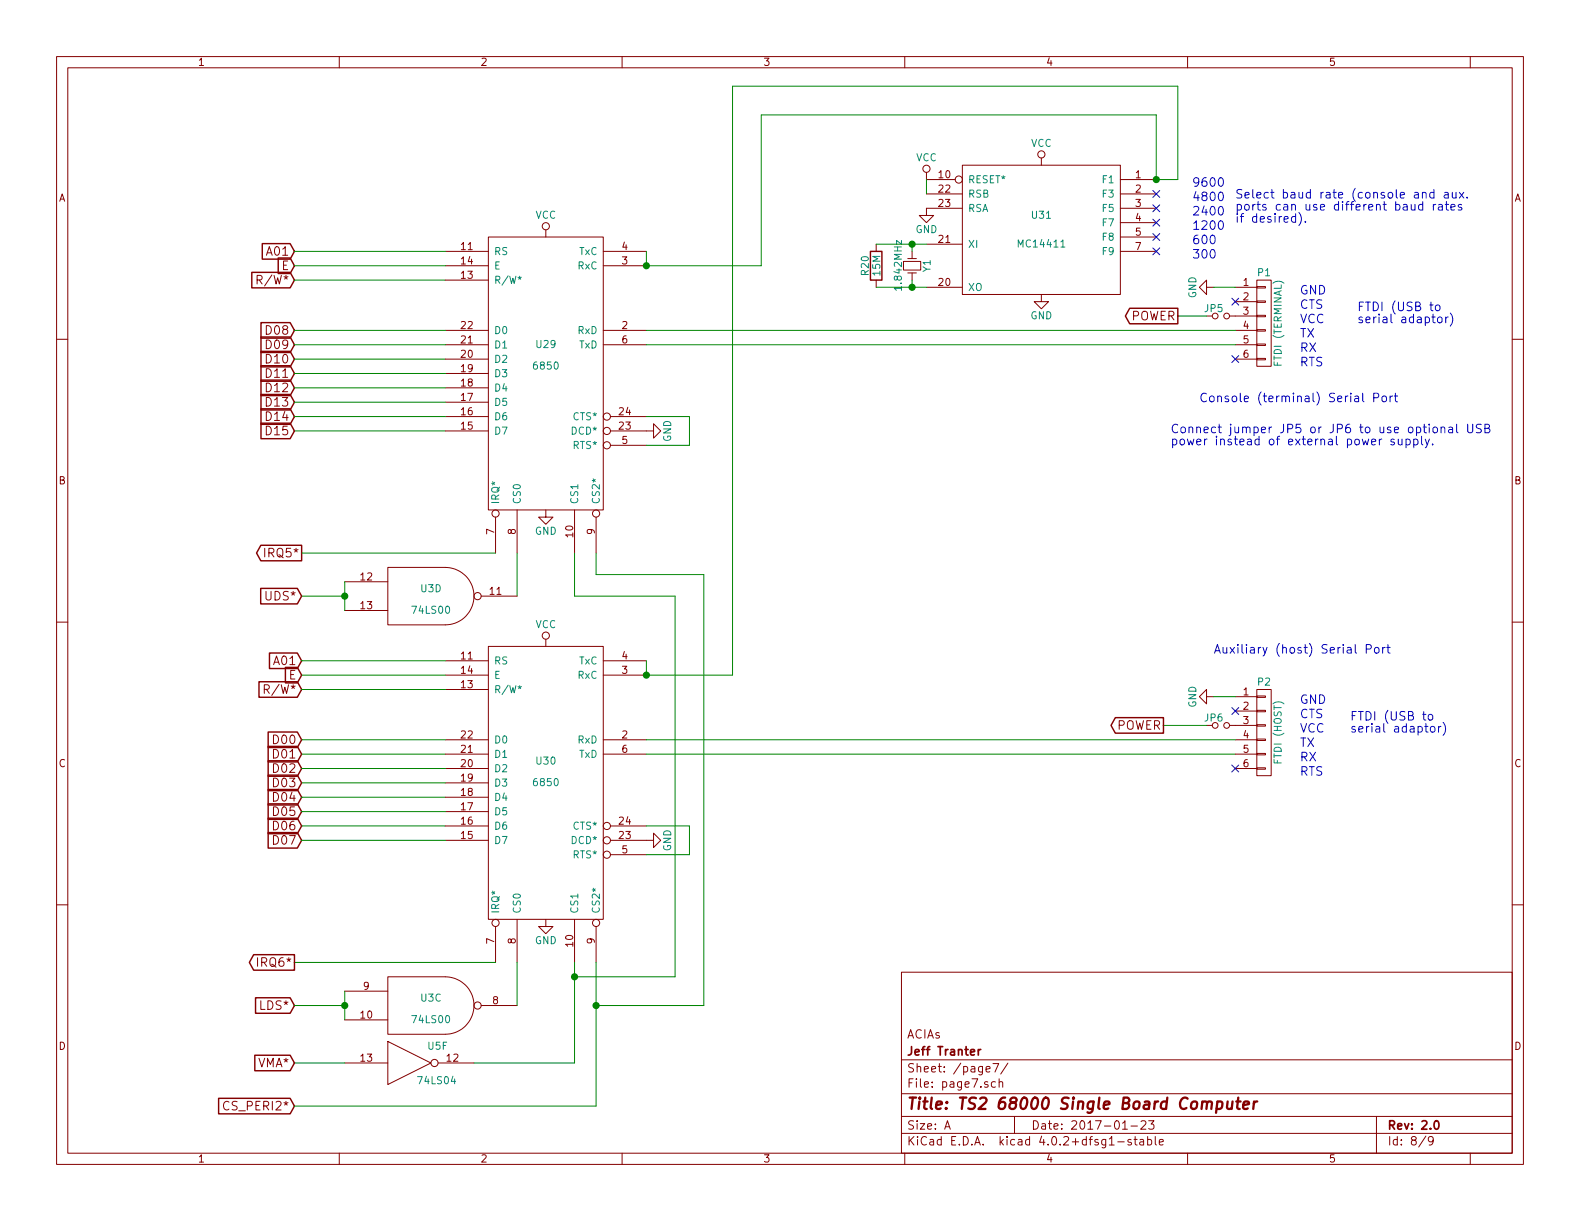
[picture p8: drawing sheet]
EESchema Schematic File Version 2
LIBS:power
LIBS:device
LIBS:transistors
LIBS:conn
LIBS:linear
LIBS:regul
LIBS:74xx
LIBS:cmos4000
LIBS:adc-dac
LIBS:memory
LIBS:xilinx
LIBS:ts2-cache
EELAYER 25 0
EELAYER END
$Descr A 11000 8500
encoding utf-8
Sheet 8 9
Title "TS2 68000 Single Board Computer"
Date "2017-01-23"
Rev "2.0"
Comp "Jeff Tranter"
Comment1 "ACIAs"
Comment2 ""
Comment3 ""
Comment4 ""
$EndDescr
$Comp
L 6850 U29
U 1 1
P 3800 2600
F 0 "U29" H 3800 2800 50  0000 C CNN
F 1 "6850" H 3800 2650 50  0000 C CNN
F 2 "Housings_DIP:DIP-24_W7.62mm" H 3800 2600 50  0001 C CNN
F 3 "" H 3800 2600 50  0000 C CNN
	1    3800 2600
	1    0    0    -1  
$EndComp
$Comp
L 6850 U30
U 1 1
P 3800 5450
F 0 "U30" H 3800 5600 50  0000 C CNN
F 1 "6850" H 3800 5450 50  0000 C CNN
F 2 "Housings_DIP:DIP-24_W7.62mm" H 3800 5450 50  0001 C CNN
F 3 "" H 3800 5450 50  0000 C CNN
	1    3800 5450
	1    0    0    -1  
$EndComp
$Comp
L MC14411 U31
U 1 1
P 7250 1600
F 0 "U31" H 7250 1700 50  0000 C CNN
F 1 "MC14411" H 7250 1500 50  0000 C CNN
F 2 "Housings_DIP:DIP-24_W7.62mm" H 7250 1600 50  0001 C CNN
F 3 "" H 7250 1600 50  0000 C CNN
	1    7250 1600
	1    0    0    -1  
$EndComp
$Comp
L Crystal_Small Y1
U 1 1
P 6350 1850
F 0 "Y1" H 6350 1950 50  0000 C CNN
F 1 "1.842MHz" H 6350 1750 50  0000 C CNN
F 2 "Crystals:Crystal_HC49-U_Vertical" H 6350 1850 50  0001 C CNN
F 3 "" H 6350 1850 50  0000 C CNN
	1    6350 1850
	0    1    1    0   
$EndComp
$Comp
L R R20
U 1 1
P 6100 1850
F 0 "R20" V 6180 1850 50  0000 C CNN
F 1 "15M" V 6100 1850 50  0000 C CNN
F 2 "Resistors_ThroughHole:Resistor_Horizontal_RM7mm" V 6030 1850 50  0001 C CNN
F 3 "" H 6100 1850 50  0000 C CNN
	1    6100 1850
	-1   0    0    1   
$EndComp
$Comp
L GND #PWR094
U 1 1
P 7250 2050
F 0 "#PWR094" H 7250 1800 50  0001 C CNN
F 1 "GND" H 7250 1900 50  0000 C CNN
F 2 "" H 7250 2050 50  0000 C CNN
F 3 "" H 7250 2050 50  0000 C CNN
	1    7250 2050
	1    0    0    -1  
$EndComp
$Comp
L VCC #PWR095
U 1 1
P 7250 1150
F 0 "#PWR095" H 7250 1000 50  0001 C CNN
F 1 "VCC" H 7250 1300 50  0000 C CNN
F 2 "" H 7250 1150 50  0000 C CNN
F 3 "" H 7250 1150 50  0000 C CNN
	1    7250 1150
	1    0    0    -1  
$EndComp
$Comp
L GND #PWR096
U 1 1
P 6450 1450
F 0 "#PWR096" H 6450 1200 50  0001 C CNN
F 1 "GND" H 6450 1300 50  0000 C CNN
F 2 "" H 6450 1450 50  0000 C CNN
F 3 "" H 6450 1450 50  0000 C CNN
	1    6450 1450
	1    0    0    -1  
$EndComp
$Comp
L VCC #PWR097
U 1 1
P 6450 1250
F 0 "#PWR097" H 6450 1100 50  0001 C CNN
F 1 "VCC" H 6450 1400 50  0000 C CNN
F 2 "" H 6450 1250 50  0000 C CNN
F 3 "" H 6450 1250 50  0000 C CNN
	1    6450 1250
	1    0    0    -1  
$EndComp
Text GLabel 2050 1750 0    60   Input ~ 0
A01
Text GLabel 2050 1850 0    60   Input ~ 0
E
Text GLabel 2050 1950 0    60   Input ~ 0
R/W*
Text GLabel 2050 2300 0    60   Input ~ 0
D08
$Comp
L 74LS04 U5
U 6 1
P 2850 7400
F 0 "U5" H 3045 7515 50  0000 C CNN
F 1 "74LS04" H 3040 7275 50  0000 C CNN
F 2 "Housings_DIP:DIP-14_W7.62mm" H 2850 7400 50  0001 C CNN
F 3 "" H 2850 7400 50  0000 C CNN
	6    2850 7400
	1    0    0    -1  
$EndComp
Text GLabel 2050 7000 0    60   Input ~ 0
LDS*
Text GLabel 2050 7400 0    60   Input ~ 0
VMA*
Text GLabel 2050 7700 0    60   Input ~ 0
CS_PERI2*
Text GLabel 2100 4150 0    60   Input ~ 0
UDS*
Text GLabel 2100 4600 0    60   Input ~ 0
A01
Text GLabel 2100 4700 0    60   Input ~ 0
E
Text GLabel 2100 4800 0    60   Input ~ 0
R/W*
Text GLabel 2100 5150 0    60   Input ~ 0
D00
Text GLabel 2100 5250 0    60   Input ~ 0
D01
Text GLabel 2100 5350 0    60   Input ~ 0
D02
Text GLabel 2100 5450 0    60   Input ~ 0
D03
Text GLabel 2100 5550 0    60   Input ~ 0
D04
Text GLabel 2100 5650 0    60   Input ~ 0
D05
Text GLabel 2100 5750 0    60   Input ~ 0
D06
Text GLabel 2100 5850 0    60   Input ~ 0
D07
Text GLabel 2050 2400 0    60   Input ~ 0
D09
Text GLabel 2050 2500 0    60   Input ~ 0
D10
Text GLabel 2050 2600 0    60   Input ~ 0
D11
Text GLabel 2050 2700 0    60   Input ~ 0
D12
Text GLabel 2050 2800 0    60   Input ~ 0
D13
Text GLabel 2050 2900 0    60   Input ~ 0
D14
Text GLabel 2050 3000 0    60   Input ~ 0
D15
$Comp
L VCC #PWR098
U 1 1
P 3800 1650
F 0 "#PWR098" H 3800 1500 50  0001 C CNN
F 1 "VCC" H 3800 1800 50  0000 C CNN
F 2 "" H 3800 1650 50  0000 C CNN
F 3 "" H 3800 1650 50  0000 C CNN
	1    3800 1650
	1    0    0    -1  
$EndComp
$Comp
L GND #PWR099
U 1 1
P 3800 3550
F 0 "#PWR099" H 3800 3300 50  0001 C CNN
F 1 "GND" H 3800 3400 50  0000 C CNN
F 2 "" H 3800 3550 50  0000 C CNN
F 3 "" H 3800 3550 50  0000 C CNN
	1    3800 3550
	1    0    0    -1  
$EndComp
$Comp
L VCC #PWR0100
U 1 1
P 3800 4500
F 0 "#PWR0100" H 3800 4350 50  0001 C CNN
F 1 "VCC" H 3800 4650 50  0000 C CNN
F 2 "" H 3800 4500 50  0000 C CNN
F 3 "" H 3800 4500 50  0000 C CNN
	1    3800 4500
	1    0    0    -1  
$EndComp
$Comp
L GND #PWR0101
U 1 1
P 3800 6400
F 0 "#PWR0101" H 3800 6150 50  0001 C CNN
F 1 "GND" H 3800 6250 50  0000 C CNN
F 2 "" H 3800 6400 50  0000 C CNN
F 3 "" H 3800 6400 50  0000 C CNN
	1    3800 6400
	1    0    0    -1  
$EndComp
NoConn ~ 8050 1350
NoConn ~ 8050 1450
NoConn ~ 8050 1550
NoConn ~ 8050 1650
NoConn ~ 8050 1750
$Comp
L CONN_01X06 P1
U 1 1
P 8800 2250
F 0 "P1" H 8800 2600 50  0000 C CNN
F 1 "FTDI (TERMINAL)" V 8900 2250 50  0000 C CNN
F 2 "Connect:PINHEAD1-6" H 8800 2250 50  0001 C CNN
F 3 "" H 8800 2250 50  0000 C CNN
	1    8800 2250
	1    0    0    -1  
$EndComp
$Comp
L CONN_01X06 P2
U 1 1
P 8800 5100
F 0 "P2" H 8800 5450 50  0000 C CNN
F 1 "FTDI (HOST)" V 8900 5100 50  0000 C CNN
F 2 "Connect:PINHEAD1-6" H 8800 5100 50  0001 C CNN
F 3 "" H 8800 5100 50  0000 C CNN
	1    8800 5100
	1    0    0    -1  
$EndComp
$Comp
L GND #PWR0102
U 1 1
P 8450 2000
F 0 "#PWR0102" H 8450 1750 50  0001 C CNN
F 1 "GND" H 8450 1850 50  0000 C CNN
F 2 "" H 8450 2000 50  0000 C CNN
F 3 "" H 8450 2000 50  0000 C CNN
	1    8450 2000
	0    1    1    0   
$EndComp
$Comp
L GND #PWR0103
U 1 1
P 4500 3000
F 0 "#PWR0103" H 4500 2750 50  0001 C CNN
F 1 "GND" H 4500 2850 50  0000 C CNN
F 2 "" H 4500 3000 50  0000 C CNN
F 3 "" H 4500 3000 50  0000 C CNN
	1    4500 3000
	0    -1   -1   0   
$EndComp
$Comp
L GND #PWR0104
U 1 1
P 8450 4850
F 0 "#PWR0104" H 8450 4600 50  0001 C CNN
F 1 "GND" H 8450 4700 50  0000 C CNN
F 2 "" H 8450 4850 50  0000 C CNN
F 3 "" H 8450 4850 50  0000 C CNN
	1    8450 4850
	0    1    1    0   
$EndComp
$Comp
L GND #PWR0105
U 1 1
P 4500 5850
F 0 "#PWR0105" H 4500 5600 50  0001 C CNN
F 1 "GND" H 4500 5700 50  0000 C CNN
F 2 "" H 4500 5850 50  0000 C CNN
F 3 "" H 4500 5850 50  0000 C CNN
	1    4500 5850
	0    -1   -1   0   
$EndComp
Text Notes 9050 2050 0    60   ~ 0
GND
Text Notes 9050 2150 0    60   ~ 0
CTS
Text Notes 9050 2250 0    60   ~ 0
VCC
Text Notes 9050 2350 0    60   ~ 0
TX
Text Notes 9050 2450 0    60   ~ 0
RX
Text Notes 9050 2550 0    60   ~ 0
RTS
Text Notes 9050 4900 0    60   ~ 0
GND
Text Notes 9050 5000 0    60   ~ 0
CTS
Text Notes 9050 5100 0    60   ~ 0
VCC
Text Notes 9050 5200 0    60   ~ 0
TX
Text Notes 9050 5300 0    60   ~ 0
RX
Text Notes 9050 5400 0    60   ~ 0
RTS
NoConn ~ 8600 2500
NoConn ~ 8600 5350
NoConn ~ 8600 4950
Text Notes 8300 1300 0    60   ~ 0
9600
Text Notes 8300 1400 0    60   ~ 0
4800
Text Notes 8300 1500 0    60   ~ 0
2400
Text Notes 8300 1600 0    60   ~ 0
1200
Text Notes 8300 1700 0    60   ~ 0
600
Text Notes 8300 1800 0    60   ~ 0
300
Text Notes 8600 1550 0    60   ~ 0
Select baud rate (console and aux.\nports can use different baud rates\nif desired).
Wire Wire Line
	6100 1700 6450 1700
Wire Wire Line
	6100 2000 6450 2000
Wire Wire Line
	6350 1950 6350 2000
Connection ~ 6350 2000
Wire Wire Line
	6350 1750 6350 1700
Connection ~ 6350 1700
Wire Wire Line
	6450 1250 6450 1350
Wire Wire Line
	3100 1750 2050 1750
Wire Wire Line
	8050 1250 8200 1250
Wire Wire Line
	8050 1250 8050 800 
Wire Wire Line
	4500 1850 4500 1750
Wire Wire Line
	4150 6700 4150 7700
Wire Wire Line
	4150 7700 2050 7700
Wire Wire Line
	3600 4150 3600 3850
Wire Wire Line
	2100 4150 2400 4150
Wire Wire Line
	4000 3850 4000 4150
Wire Wire Line
	4000 4150 4700 4150
Wire Wire Line
	4700 4150 4700 6800
Wire Wire Line
	4700 6800 4000 6800
Connection ~ 4000 6800
Wire Wire Line
	4150 3850 4150 4000
Wire Wire Line
	4150 4000 4900 4000
Wire Wire Line
	4900 4000 4900 7000
Wire Wire Line
	4900 7000 4150 7000
Connection ~ 4150 7000
Wire Wire Line
	2100 4600 3100 4600
Wire Wire Line
	2100 5150 3100 5150
Wire Wire Line
	3100 4700 2100 4700
Wire Wire Line
	2100 4800 3100 4800
Wire Wire Line
	3100 5250 2100 5250
Wire Wire Line
	2100 5350 3100 5350
Wire Wire Line
	3100 5450 2100 5450
Wire Wire Line
	2100 5550 3100 5550
Wire Wire Line
	3100 5650 2100 5650
Wire Wire Line
	2100 5750 3100 5750
Wire Wire Line
	3100 5850 2100 5850
Wire Wire Line
	2050 2300 3100 2300
Wire Wire Line
	3100 2400 2050 2400
Wire Wire Line
	2050 2500 3100 2500
Wire Wire Line
	3100 2600 2050 2600
Wire Wire Line
	2050 2700 3100 2700
Wire Wire Line
	3100 2800 2050 2800
Wire Wire Line
	2050 2900 3100 2900
Wire Wire Line
	3100 3000 2050 3000
Wire Wire Line
	2050 1850 3100 1850
Wire Wire Line
	2050 1950 3100 1950
Connection ~ 4500 1850
Wire Wire Line
	4800 2900 4500 2900
Wire Wire Line
	8600 2000 8450 2000
Wire Wire Line
	4500 2300 8600 2300
Wire Wire Line
	4500 2400 8600 2400
Wire Wire Line
	8450 4850 8600 4850
Wire Wire Line
	4500 5150 8600 5150
Wire Wire Line
	4500 5250 8600 5250
Wire Wire Line
	4500 3100 4800 3100
Wire Wire Line
	4800 3100 4800 2900
Wire Wire Line
	4500 5750 4800 5750
Wire Wire Line
	4800 5750 4800 5950
Wire Wire Line
	4800 5950 4500 5950
Wire Wire Line
	5100 4700 4500 4700
Wire Wire Line
	4500 1850 5300 1850
Connection ~ 4500 4700
Wire Wire Line
	4500 4700 4500 4600
Wire Wire Line
	8050 800  5300 800 
Text Notes 9450 2250 0    60   ~ 0
FTDI (USB to\nserial adaptor)
Text Notes 9400 5100 0    60   ~ 0
FTDI (USB to\nserial adaptor)
$Comp
L 74LS00 U3
U 3 1
P 3000 7000
F 0 "U3" H 3000 7050 50  0000 C CNN
F 1 "74LS00" H 3000 6900 50  0000 C CNN
F 2 "Housings_DIP:DIP-14_W7.62mm" H 3000 7000 50  0001 C CNN
F 3 "" H 3000 7000 50  0000 C CNN
	3    3000 7000
	1    0    0    -1  
$EndComp
$Comp
L 74LS00 U3
U 4 1
P 3000 4150
F 0 "U3" H 3000 4200 50  0000 C CNN
F 1 "74LS00" H 3000 4050 50  0000 C CNN
F 2 "Housings_DIP:DIP-14_W7.62mm" H 3000 4150 50  0001 C CNN
F 3 "" H 3000 4150 50  0000 C CNN
	4    3000 4150
	1    0    0    -1  
$EndComp
Wire Wire Line
	3600 6700 3600 7000
Wire Wire Line
	2400 6900 2400 7100
Wire Wire Line
	2400 7000 2050 7000
Connection ~ 2400 7000
Wire Wire Line
	4000 6700 4000 7400
Wire Wire Line
	4000 7400 3300 7400
Wire Wire Line
	2400 7400 2050 7400
Wire Wire Line
	2400 4050 2400 4250
Connection ~ 2400 4150
Text Notes 8450 4550 0    60   ~ 0
Auxiliary (host) Serial Port
NoConn ~ 8600 2100
Wire Wire Line
	5300 800  5300 1850
Wire Wire Line
	5100 4700 5100 600 
Wire Wire Line
	5100 600  8200 600 
Wire Wire Line
	8200 600  8200 1250
Connection ~ 8050 1250
$Comp
L Jumper_NO_Small JP5
U 1 1
P 8500 2200
F 0 "JP5" H 8450 2250 50  0000 C CNN
F 1 "Jumper_NO_Small" H 8510 2140 50  0001 C CNN
F 2 "Buttons_Switches_ThroughHole:SW_DIP_x1_Slide" H 8500 2200 50  0001 C CNN
F 3 "" H 8500 2200 50  0000 C CNN
	1    8500 2200
	1    0    0    -1  
$EndComp
Wire Wire Line
	8200 2200 8400 2200
Text Notes 8350 2800 0    60   ~ 0
Console (terminal) Serial Port
Text Notes 8150 3100 0    60   ~ 0
Connect jumper JP5 or JP6 to use optional USB\npower instead of external power supply.
Text GLabel 2100 3850 0    60   Output ~ 0
IRQ5*
Wire Wire Line
	2100 3850 3450 3850
Wire Wire Line
	3450 6700 2050 6700
Text GLabel 2050 6700 0    60   Output ~ 0
IRQ6*
$Comp
L Jumper_NO_Small JP6
U 1 1
P 8500 5050
F 0 "JP6" H 8450 5100 50  0000 C CNN
F 1 "Jumper_NO_Small" H 8510 4990 50  0001 C CNN
F 2 "Buttons_Switches_ThroughHole:SW_DIP_x1_Slide" H 8500 5050 50  0001 C CNN
F 3 "" H 8500 5050 50  0000 C CNN
	1    8500 5050
	1    0    0    -1  
$EndComp
Wire Wire Line
	8100 5050 8400 5050
Text GLabel 8200 2200 0    60   Output ~ 0
POWER
Text GLabel 8100 5050 0    60   Output ~ 0
POWER
$EndSCHEMATC
